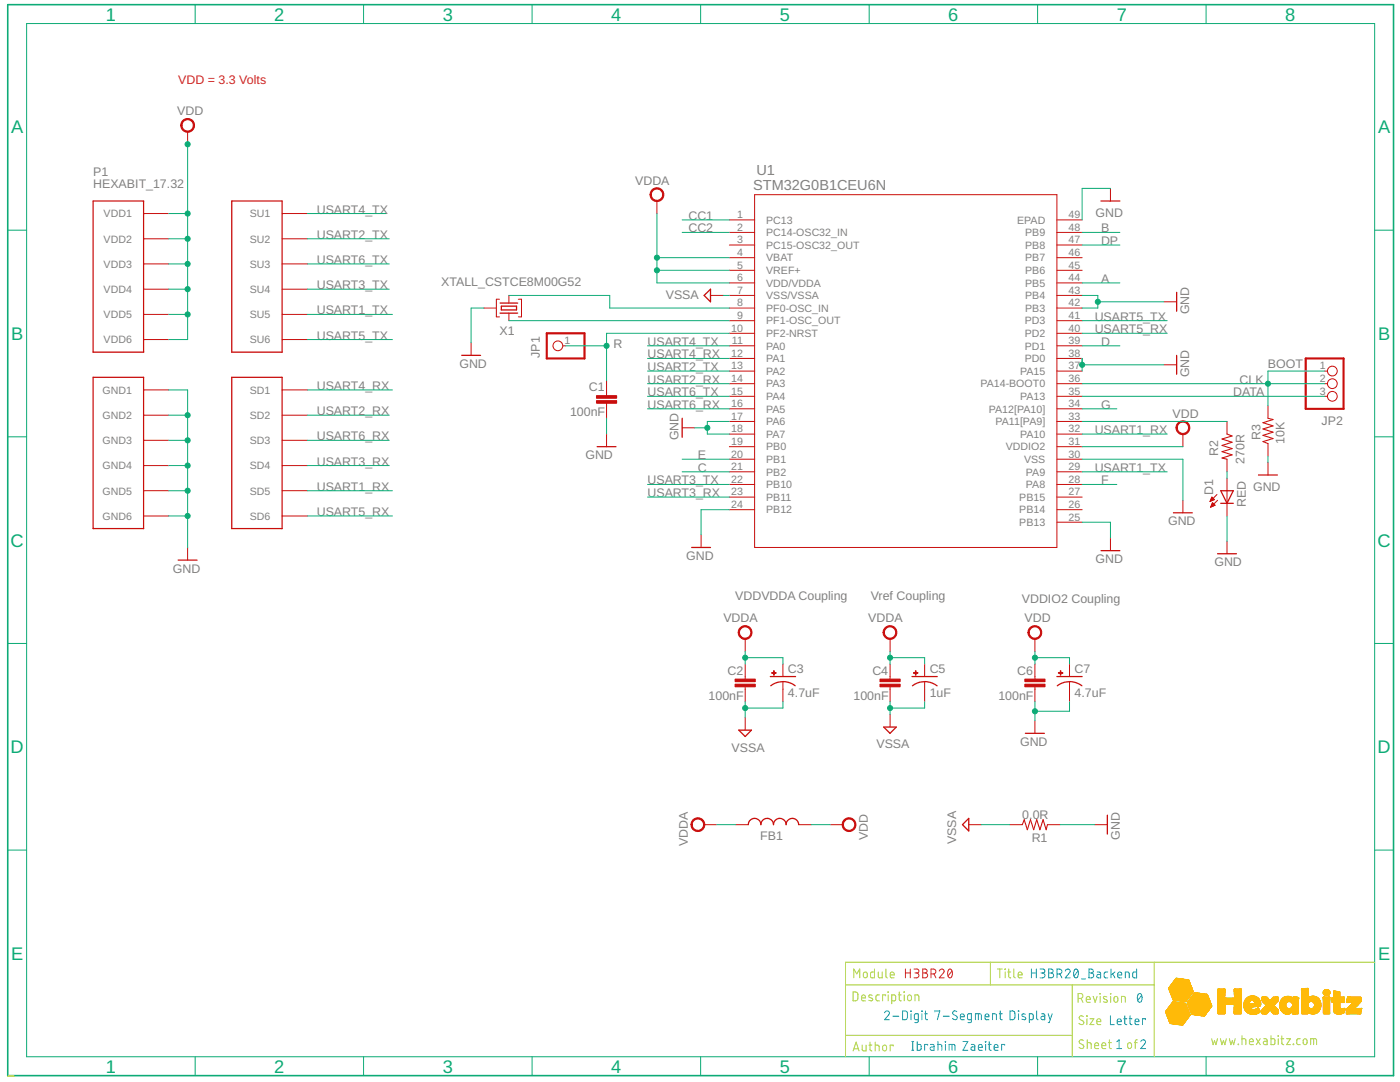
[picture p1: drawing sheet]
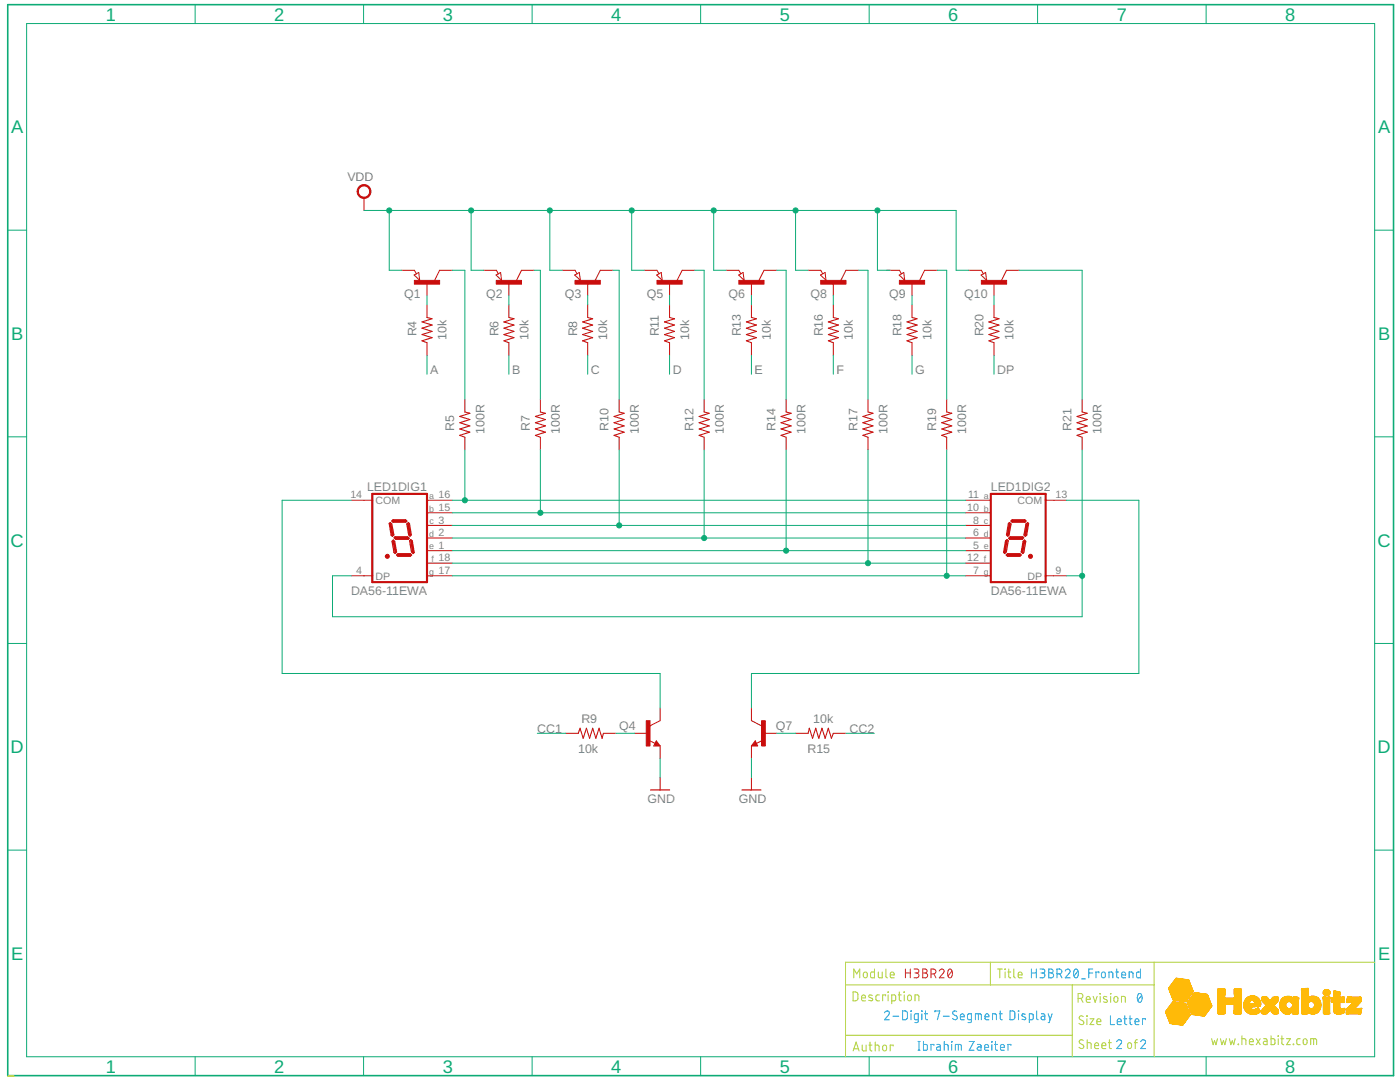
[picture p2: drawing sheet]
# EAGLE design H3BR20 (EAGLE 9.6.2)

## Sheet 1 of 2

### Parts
C1  100nF  C-0402  [C-0402]
C2  100nF  C-0402  [C-0402]
C3  4.7uF  C-0805-POL  [C-0805-POL]
C4  100nF  C-0402  [C-0402]
C5  1uF  C-0805-POL  [C-0805-POL]
C6  100nF  C-0402  [C-0402]
C7  4.7uF  C-0805-POL  [C-0805-POL]
D1  RED  VLMS1300-GS08  [VLMS1300-GS08]
FB1  FB-0603  [FB-0603]
JP1  R  PINHD-1X1  [1X01]
JP2  PINHD-1X3  [1X03]
P1  HEXABIT_17.32  [HEXABIT_17.32]
R1  0.0R  R-0402  [R-0402]
R2  270R  R-0603  [R-0603]
R3  10K  R-0402  [R-0402]
U1  STM32G0B1CEU6N  [QFN_B1CEU6_STM-L]
X1  XTALL_CSTCE8M00G52  [XTALL_CSTCE8M00G52]

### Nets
A: U1.44(PB5) ; also sheet 2
B: U1.48(PB9) ; also sheet 2
C: U1.21(PB2) ; also sheet 2
CC1: U1.1(PC13) ; also sheet 2
CC2: U1.2(PC14-OSC32_IN) ; also sheet 2
CLK: JP2.1 JP2.2 R3.2 U1.36(PA14-BOOT0)
D: U1.39(PD1) ; also sheet 2
DATA: JP2.3 U1.35(PA13)
DP: U1.47(PB8) ; also sheet 2
E: U1.20(PB1) ; also sheet 2
F: U1.28(PA8) ; also sheet 2
G: U1.34(PA12[PA10]) ; also sheet 2
GND: C1.2 C6.2 C7.2(-) D1.C P1.PAD_PD7(GND1) P1.PAD_PD8(GND2) P1.PAD_PD9(GND3) P1.PAD_PD10(GND4) P1.PAD_PD11(GND5) P1.PAD_PD12(GND6) R1.2 R3.1 U1.17(PA6) U1.18(PA7) U1.24(PB12) U1.25(PB13) U1.30(VSS) U1.37(PA15) U1.38(PD0) U1.42(PB3) U1.43(PB4) U1.49(EPAD) X1.P$2 ; also sheet 2
N$1: D1.A R2.2
N$2: R2.1 U1.33(PA11[PA9])
N$5: U1.9(PF1-OSC_OUT) X1.P$1
N$6: U1.8(PF0-OSC_IN) X1.P$3
N$8: C1.1 JP1.1 U1.10(PF2-NRST)
USART1_RX: P1.PAD_PD5(SD5) U1.32(PA10)
USART1_TX: P1.PAD_PU5(SU5) U1.29(PA9)
USART2_RX: P1.PAD_PD2(SD2) U1.14(PA3)
USART2_TX: P1.PAD_PU2(SU2) U1.13(PA2)
USART3_RX: P1.PAD_PD4(SD4) U1.23(PB11)
USART3_TX: P1.PAD_PU4(SU4) U1.22(PB10)
USART4_RX: P1.PAD_PD1(SD1) U1.12(PA1)
USART4_TX: P1.PAD_PU1(SU1) U1.11(PA0)
USART5_RX: P1.PAD_PD6(SD6) U1.40(PD2)
USART5_TX: P1.PAD_PU6(SU6) U1.41(PD3)
USART6_RX: P1.PAD_PD3(SD3) U1.16(PA5)
USART6_TX: P1.PAD_PU3(SU3) U1.15(PA4)
VDD: C6.1 C7.1(+) FB1.2 P1.PAD_PU7(VDD1) P1.PAD_PU8(VDD2) P1.PAD_PU9(VDD3) P1.PAD_PU10(VDD4) P1.PAD_PU11(VDD5) P1.PAD_PU12(VDD6) U1.31(VDDIO2) ; also sheet 2
VDDA: C2.1 C3.1(+) C4.1 C5.1(+) FB1.1 U1.4(VBAT) U1.5(VREF+) U1.6(VDD/VDDA)
VSSA: C2.2 C3.2(-) C4.2 C5.2(-) R1.1 U1.7(VSS/VSSA)
Unconnected: U1.3(PC15-OSC32_OUT) U1.19(PB0) U1.26(PB14) U1.27(PB15) U1.45(PB6) U1.46(PB7)

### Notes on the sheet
- VDD = 3.3 Volts
- BOOT
- VDD\VDDA Coupling | Vref Coupling | VDDIO2 Coupling
- Module | H3BR20 | Title | H3BR20_Backend
- Description | Revision | 0
- 2-Digit 7-Segment Display
- Size | Letter
- www.hexabitz.com
- Author | Ibrahim Zaeiter | Sheet   of | 1 | 2
- C:/Users/Admin/Desktop/logodraft.bmp

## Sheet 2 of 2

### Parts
LED1  DA56-11EWA  [DA56]
Q1  SEMICON-SMD-IPC_PNP-TRANSISTOR_SOT23  [SEMICON-SMD-IPC_SOT23]
Q2  SEMICON-SMD-IPC_PNP-TRANSISTOR_SOT23  [SEMICON-SMD-IPC_SOT23]
Q3  SEMICON-SMD-IPC_PNP-TRANSISTOR_SOT23  [SEMICON-SMD-IPC_SOT23]
Q4  MMBT3904LT1  [MMBT3904LT1]
Q5  SEMICON-SMD-IPC_PNP-TRANSISTOR_SOT23  [SEMICON-SMD-IPC_SOT23]
Q6  SEMICON-SMD-IPC_PNP-TRANSISTOR_SOT23  [SEMICON-SMD-IPC_SOT23]
Q7  MMBT3904LT1  [MMBT3904LT1]
Q8  SEMICON-SMD-IPC_PNP-TRANSISTOR_SOT23  [SEMICON-SMD-IPC_SOT23]
Q9  SEMICON-SMD-IPC_PNP-TRANSISTOR_SOT23  [SEMICON-SMD-IPC_SOT23]
Q10  SEMICON-SMD-IPC_PNP-TRANSISTOR_SOT23  [SEMICON-SMD-IPC_SOT23]
R4  10k  R-0402  [R-0402]
R5  100R  R-0402  [R-0402]
R6  10k  R-0402  [R-0402]
R7  100R  R-0402  [R-0402]
R8  10k  R-0402  [R-0402]
R9  10k  R-0402  [R-0402]
R10  100R  R-0402  [R-0402]
R11  10k  R-0402  [R-0402]
R12  100R  R-0402  [R-0402]
R13  10k  R-0402  [R-0402]
R14  100R  R-0402  [R-0402]
R15  10k  R-0402  [R-0402]
R16  10k  R-0402  [R-0402]
R17  100R  R-0402  [R-0402]
R18  10k  R-0402  [R-0402]
R19  100R  R-0402  [R-0402]
R20  10k  R-0402  [R-0402]
R21  100R  R-0402  [R-0402]

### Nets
A: R4.1 ; also sheet 1
B: R6.1 ; also sheet 1
C: R8.1 ; also sheet 1
CC1: R9.1 ; also sheet 1
CC2: R15.1 ; also sheet 1
D: R11.1 ; also sheet 1
DP: R20.1 ; also sheet 1
E: R13.1 ; also sheet 1
F: R16.1 ; also sheet 1
G: R18.1 ; also sheet 1
GND: Q4.2(E) Q7.2(E) ; also sheet 1
N$3: LED1.10(DIG2:B) LED1.15(DIG1:B) R7.1
N$4: Q1.1(B) R4.2
N$7: Q2.1(B) R6.2
N$10: Q9.3(C) R19.2
N$11: Q8.3(C) R17.2
N$12: Q6.3(C) R14.2
N$13: Q5.3(C) R12.2
N$14: Q3.3(C) R10.2
N$15: Q2.3(C) R7.2
N$16: Q1.3(C) R5.2
N$25: Q3.1(B) R8.2
N$26: Q5.1(B) R11.2
N$27: Q6.1(B) R13.2
N$28: Q8.1(B) R16.2
N$29: Q9.1(B) R18.2
N$30: Q10.1(B) R20.2
N$31: LED1.11(DIG2:A) LED1.16(DIG1:A) R5.1
N$32: LED1.4(DIG1:DP) LED1.9(DIG2:DP) R21.1
N$33: LED1.3(DIG1:C) LED1.8(DIG2:C) R10.1
N$34: LED1.2(DIG1:D) LED1.6(DIG2:D) R12.1
N$35: LED1.1(DIG1:E) LED1.5(DIG2:E) R14.1
N$36: LED1.12(DIG2:F) LED1.18(DIG1:F) R17.1
N$37: LED1.7(DIG2:G) LED1.17(DIG1:G) R19.1
N$38: LED1.14(DIG1:COM) Q4.3(C)
N$39: LED1.13(DIG2:COM) Q7.3(C)
N$40: Q7.1(B) R15.2
N$41: Q4.1(B) R9.2
N$46: Q10.3(C) R21.2
VDD: Q1.2(E) Q2.2(E) Q3.2(E) Q5.2(E) Q6.2(E) Q8.2(E) Q9.2(E) Q10.2(E) ; also sheet 1

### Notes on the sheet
- Module | H3BR20 | Title | H3BR20_Frontend
- Description | Revision | 0
- 2-Digit 7-Segment Display
- Size | Letter
- www.hexabitz.com
- Author | Ibrahim Zaeiter | Sheet   of | 2 | 2
- C:/Users/Admin/Desktop/logodraft.bmp

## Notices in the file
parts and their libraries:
HEXABITZ_ICs: COPYRIGHT: Copyright (C) 2022 Ultra Librarian. All rights reserved.
